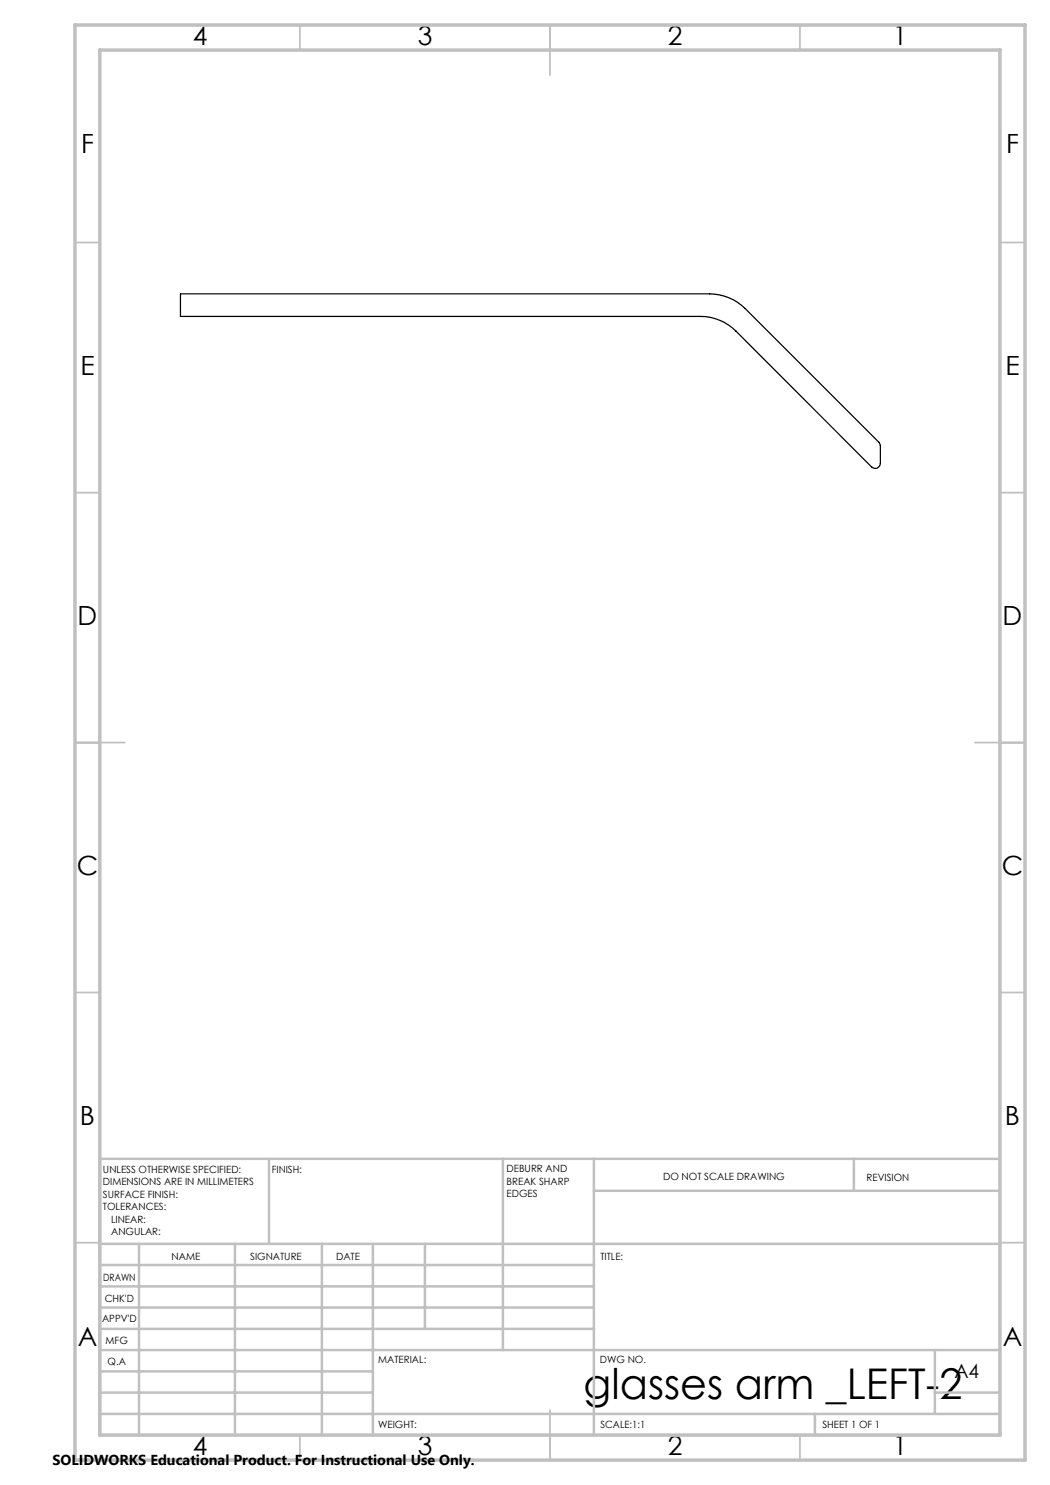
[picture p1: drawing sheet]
<svg xmlns="http://www.w3.org/2000/svg" width="210mm" height="297mm" viewBox="0 0 210 297" stroke-linecap="round" stroke-linejoin="round" font-family="sans-serif">
<path d="M36.1 58.8h105.9a10.2 10.2 0 0 1 7 2.9l26.9 26.9 .2 .5v3.6a1.02 1.02 0 0 1-.6 .9 1.02 1.02 0 0 1-1.2-.2l-27.1-27.2a10.2 10.2 0 0 0-7.1-2.9h-104z" fill="none" stroke="#000" stroke-width=".25"/>
<g fill="none" stroke="#c0c0c0" stroke-width=".35">
<path d="M60 5v5M110 5v10M160 5v5M15 48.5h5M200 48.5h5M15 98.5h5M200 98.5h5M15 148.5h10M195 148.5h10M15 198.5h5M200 198.5h5M15 248.5h5"/>
<path d="M200 248.5h5M60 287v5M110 282v10M160 287v5"/>
</g>
<g fill="none" stroke="#c0c0c0" stroke-width=".5">
<path d="M53.8 231.8v17M100.6 231.8v38.2M118.8 231.8v55.2M118.8 238.2h81.2M170.8 231.8v6.4M200 231.8h-180v55.2M20 248.8h180M20 257.3h98.8M20 253h98.8M27.8 248.8v38.2M47 248.8v38.2M64.4 248.8v38.2"/>
<path d="M74.6 248.8v38.2M85 248.8v17M20 265.8h98.8M20 261.5h98.8M20 278.5h54.6M20 274.3h54.6M20 270h180M187 278.5h13M187 270v12.8M20 282.8h180M163 282.8v4.2"/>
</g>
<path d="M15 5h190v287h-190zM20 10h180v277h-180z" fill="none" stroke="#c0c0c0" stroke-width=".7"/>
<text font-size="8.5" x="116.7" y="279.7">glasses arm _LEFT-2</text>
<g font-size="5.3">
<text x="38.5" y="8.9">4</text>
<text x="83.5" y="8.9">3</text>
<text x="133.5" y="8.9">2</text>
<text x="178.5" y="8.9">1</text>
<text x="16.2" y="30.7">F</text>
<text x="201.2" y="30.7">F</text>
<text x="16.1" y="74.9">E</text>
<text x="201.1" y="74.9">E</text>
<text x="15.5" y="124.9">D</text>
<text x="200.5" y="124.9">D</text>
<text x="15.4" y="174.9">C</text>
<text x="200.4" y="174.9">C</text>
<text x="16" y="224.9">B</text>
<text x="201" y="224.9">B</text>
<text x="15.5" y="269.2">A</text>
<text x="200.5" y="269.2">A</text>
<text x="38.5" y="290.9">4</text>
<text x="83.5" y="290.9">3</text>
<text x="133.5" y="290.9">2</text>
<text x="178.5" y="290.9">1</text>
</g>
<text font-size="3.9" x="190.9" y="275.5">A4</text>
<text font-size="2.9" x="10.5" y="292.9">SOLIDWORKS Educational Product. For Instructional Use Only.</text>
<g font-size="2">
<text x="20.6" y="234.6">UNLESS OTHERWISE SPECIFIED:</text>
<text x="20.6" y="237.1">DIMENSIONS ARE IN MILLIMETERS</text>
<text x="20.6" y="239.6">SURFACE FINISH:</text>
<text x="54.4" y="234.6">FINISH:</text>
<text x="101.3" y="234.5">DEBURR AND</text>
<text x="101.3" y="237">BREAK SHARP</text>
<text x="101.3" y="239.5">EDGES</text>
<text x="132.6" y="236">DO NOT SCALE DRAWING</text>
<text x="173.3" y="236.2">REVISION</text>
<text x="20.6" y="242.1">TOLERANCES:</text>
<text x="22.2" y="244.6">LINEAR:</text>
<text x="22.2" y="247.1">ANGULAR:</text>
<text x="34.3" y="252">NAME</text>
<text x="50" y="251.9">SIGNATURE</text>
<text x="67.2" y="251.9">DATE</text>
<text x="120.1" y="251.9">TITLE:</text>
<text x="20.6" y="256.1">DRAWN</text>
<text x="20.9" y="260.3">CHK'D</text>
<text x="20.4" y="264.4">APPV'D</text>
<text x="21.1" y="268.8">MFG</text>
<text x="21.5" y="273">Q.A</text>
<text x="75.6" y="272.5">MATERIAL:</text>
<text x="120" y="272.5">DWG NO.</text>
<text x="75.6" y="285.5">WEIGHT:</text>
<text x="120.1" y="285.6">SCALE:1:1</text>
<text x="164.5" y="285.6">SHEET 1 OF 1</text>
</g>
</svg>
